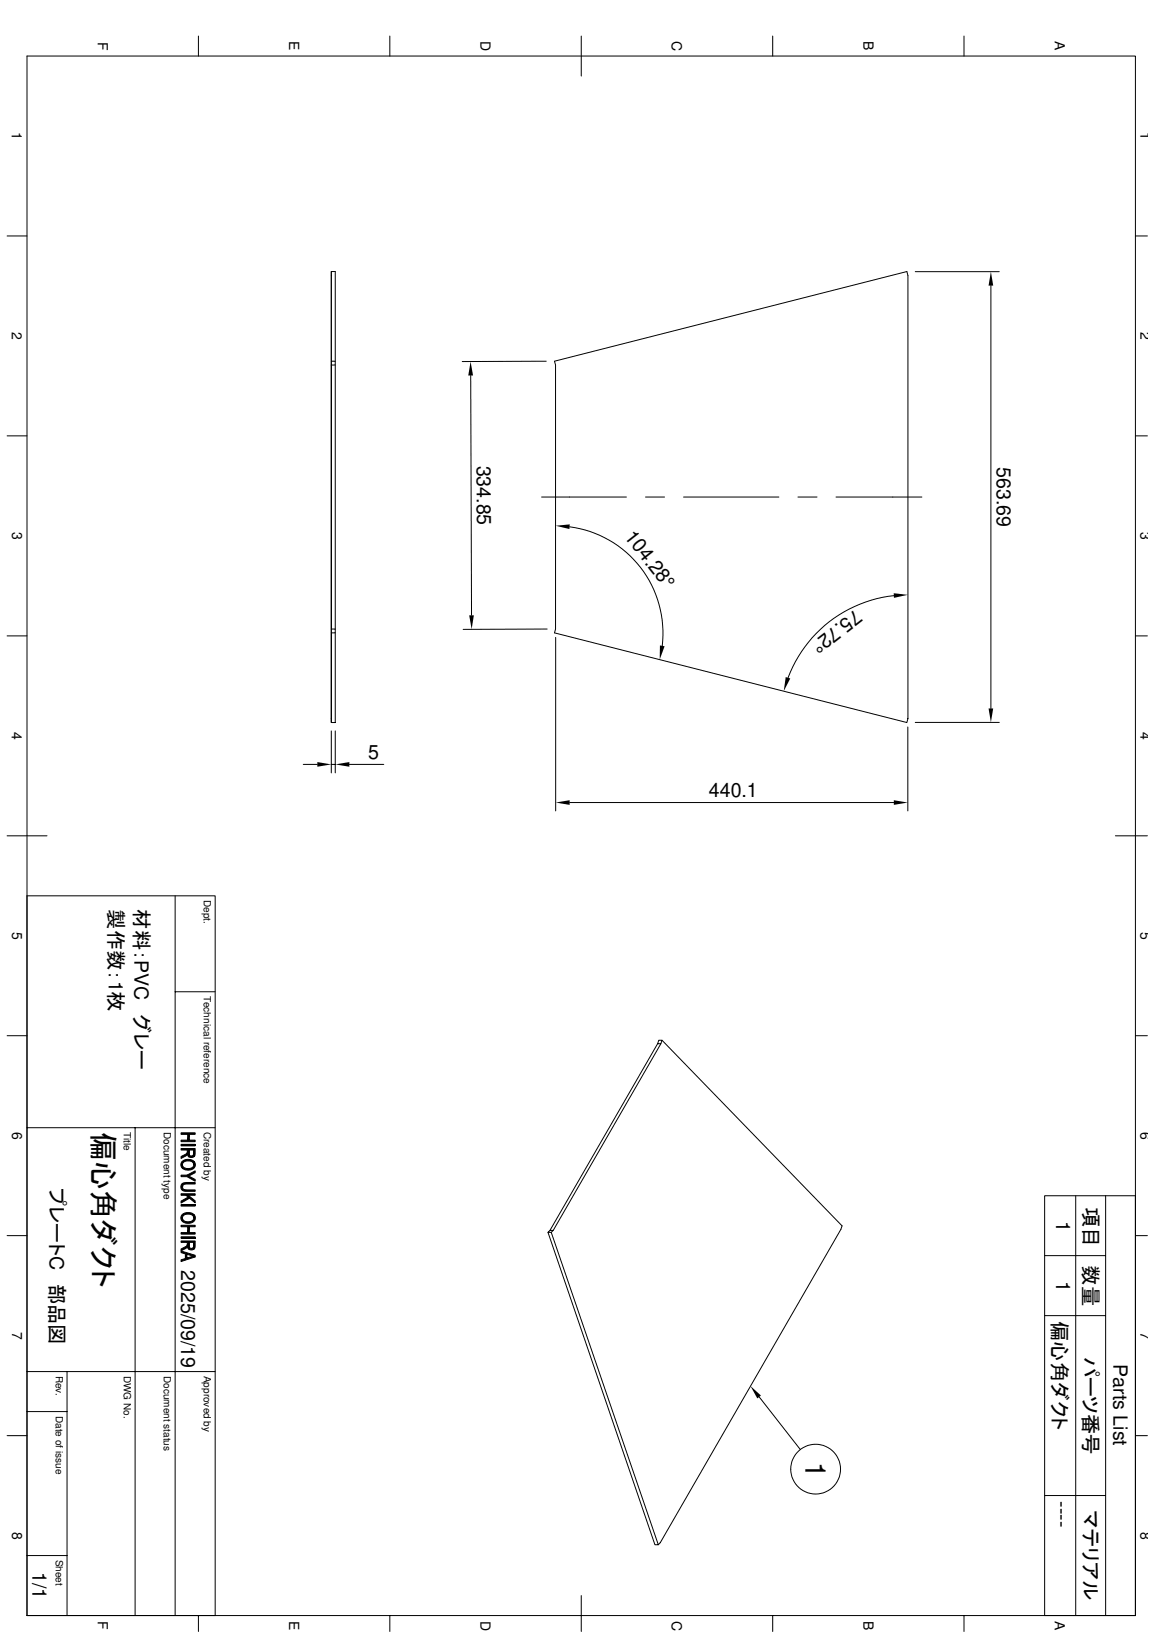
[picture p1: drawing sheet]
<svg xmlns="http://www.w3.org/2000/svg" width="210mm" height="297mm" viewBox="0 0 210 297" stroke-linecap="round" stroke-linejoin="round" font-family="sans-serif">
<g fill="none" stroke="#000" stroke-width=".18">
<path d="M4.9 10.2h201.6v283.8h-201.6zM36.1 6.6v3.6M70.9 6.6v3.6M105.7 6.6v7.2M140.5 6.6v3.6M175.3 6.6v3.6M1.3 42.9h3.6M60.3 50.1v-.7h.7v16.3M60.3 49.4v82.1M166.5 49.4h15.3M180.2 52v76.9M206.5 42.9h2.2"/>
<path d="M1.3 79.3h3.6M60.3 65.7h.7v.7h-.7zM61 66.4v48.1M85.6 68.3l.2 43.7M99.4 65.7l-15.3 .1M100.9 65.7l.1 .7zM100.9 65.7l64.1-16.3 .1 .7v80.7l-.1 .7-64.1-16.3M101 66.4v48.1zM206.5 79.3h2.2M98.5 90.5h15.4M103.6 95.9a19.5 19.5 0 0 1 16.9 21.6M117.4 90.5h3.5"/>
<path d="M124.3 90.5h17.4M145.1 90.5h3.5M152.1 90.5h15.6M1.3 115.7h3.6M60.3 114.5h.7v.7h-.7zM61 115.2v16.3h-.7v-.7M99.5 114.5l-15.3 .1M101 114.5l-.1 .7zM101.1 116v31.6M162.6 108.4a23.2 23.2 0 0 0-19.3 15M206.5 115.7h2.2M55.2 139.1h2.5"/>
<path d="M60.3 133v7.7M60.3 139.1h.7M61 133v7.7M63.5 139.1h6.3M165.1 132.3v15.3M166.5 131.5h15.3M1.3 152.1h7.3M103.6 146.1h59M202.9 152.1h5.8M4.9 163h34.2v131M31.9 163v131M1.3 188.5h3.6"/>
<path d="M31.9 180.5h7.2M119.6 190l-19.6 33.9M119.8 189.3h.6l-.2 .7h-.6zM120.2 190l-19.6 33.9M120.4 189.3l32.8 33.8-.2 .7-32.9 57-.4 .4h-.6l-19.4-56.9M206.5 188.5h2.2M4.9 205.3h34.2M24.6 205.3v88.7M32.9 207.5h1.2l.3-1v1h1.1v.3h-2.6zM32.9 206.2h2.6v.3h-1.1l-.3 1v-1h-1.2zM32.9 208.3h2.6v.3h-2.6zM32.9 210.5l1-.5 .2-.4v.5l-.1 .2-1.1 .5z"/>
<path d="M32.9 209h2.6l-.1 1.4-.1 .1-.1-1.2h-.8l-.1 1.2-.2-.4v-.8h-1.2zM32.9 213.9h1.1l1.5 .8v.3l-1.5-.8h-1.1zM32.9 218.6l1.3-.7 .3 .2-1.6 .9zM32.9 217.3h2.6v.3h-2.6zM32.9 219.2h2.6v.3h-2.6zM33.1 215.5l.1-.1v.6a.56 .56 0 0 0 .8 .6h1.5v.2h-1.5a.84 .84 0 0 1-1-.3 .84 .84 0 0 1 .1-1zM33.2 211.3l.7-.3 .7 .1 .7 .3-.1 .6a1.15 1.15 0 0 0-1.8-.4l-.2 .3v.7l-.3-.5v-.4zM33.2 212a1.16 1.16 0 0 0 2 .3l.1-.9 .2 .3v.6l-.4 .5-.5 .1h-.8l-.5-.2zM33.2 215.4l.7-.2h1.6v.3h-1.5a.58 .58 0 0 0-.8 .5zM33.8 217.6h.4l1.3 1v.3zM34 213.9l1.5-.8v.3l-1.2 .7zM34.4 209.3v.6a.42 .42 0 0 0 .4 .5 .42 .42 0 0 0 .4-.4l.1 .5-.4 .2-.5-.1z"/>
<path d="M195.7 217.6v76.4M201.1 217.6v76.4M1.3 224.9h3.6M32.9 224.3h1.2l.3-1v1h1.1v.3h-2.6zM32.9 223h2.6v.3h-1.1l-.3 1v-1h-1.2zM32.9 225.1h2.6v.3h-2.6zM32.9 227.3l1-.5 .2-.4v.5l-.2 .3-1 .5zM32.9 225.9h2.6l-.1 1.3-.1 .2-.1-1.3h-.8v1.3l-.3-.4v-.9h-1.2zM32.9 227.7l2.6 .8v.3l-1.5-.5-.3 .8v-.9l-.8-.2zM32.9 229.3l.8-.2 .3-.8v.7l1.2-.4 .3 .2-2.6 .8zM33.1 221.1l.6-.4h1l.6 .3-.1 .7a1.15 1.15 0 0 0-1.8-.4l-.2 .3v.7l-.1-.1a.83 .83 0 0 1 0-1.1zM33.2 221.7l.1 .3 .2 .2 .9 .2a.77 .77 0 0 0 .8-.7l.1-.7 .2 .4v.6l-.4 .4-.7 .3-.6-.1-.5-.2z"/>
<path d="M34.4 226.1v.6a.42 .42 0 0 0 .4 .5 .42 .42 0 0 0 .4-.4l.1 .6-.4 .1-.5-.1zM99.7 224.3l.3-.4h.6l-.3 .4zM100.3 224.3l19.4 56.9M190 228.5h11.1M190 239.5h11.1M206.5 224.9h2.2M4.9 256.9h7.3M4.9 249.6h34.2M12.2 249.6v44.4M138.1 254.3l7.5 9.5M1.3 261.3h3.6M190 272.2h11.1"/>
<path d="M206.5 261.3h2.2M4.9 283.1h7.3M36.1 294v2.9M70.9 294v2.9M105.7 290.4v6.5M140.5 294v2.9M175.3 294v2.9M190 294v-76.4h16.5v76.4"/>
<circle cx="148.4" cy="267.4" r="4.5"/>
</g>
<g fill="#000">
<path d="M180.2 49.4l.5 2.6h-.9zM85.6 65.8l.4 2.5h-.8zM101.1 95.7l2.5-.3v.9zM85.3 112h.9l-.4 2.5zM120 117.5l.9 .1-.9 2.5zM162.6 108l2.5 .3-2.5 .5zM57.7 138.7l2.6 .4-2.6 .5zM61 139.1l2.5-.4v.9zM142.9 123.2l.8 .3-1.1 2.3zM179.8 128.9h.9l-.5 2.6zM101.1 146.1l2.5-.5v.9zM162.6 145.6l2.5 .5-2.5 .4z"/>
<path d="M136.5 252.3l1.9 1.7-.6 .5z"/>
<path d="M32.9 210.5l1-.5 .2-.4v.5l-.1 .2-1.1 .5z" fill-rule="evenodd"/>
<path d="M32.9 218.6l1.3-.7 .3 .2-1.6 .9z" fill-rule="evenodd"/>
<path d="M34.4 209.3v.6a.42 .42 0 0 0 .4 .5 .42 .42 0 0 0 .4-.4l.1 .5-.4 .2-.5-.1z" fill-rule="evenodd"/>
<path d="M33.2 211.3l.7-.3 .7 .1 .7 .3-.1 .6a1.15 1.15 0 0 0-1.8-.4l-.2 .3v.7l-.3-.5v-.4z" fill-rule="evenodd"/>
<path d="M32.9 207.5h1.2l.3-1v1h1.1v.3h-2.6z" fill-rule="evenodd"/>
<path d="M32.9 206.2h2.6v.3h-1.1l-.3 1v-1h-1.2z" fill-rule="evenodd"/>
<path d="M32.9 209h2.6l-.1 1.4-.1 .1-.1-1.2h-.8l-.1 1.2-.2-.4v-.8h-1.2z" fill-rule="evenodd"/>
<path d="M34 213.9l1.5-.8v.3l-1.2 .7z" fill-rule="evenodd"/>
<path d="M32.9 213.9h1.1l1.5 .8v.3l-1.5-.8h-1.1z" fill-rule="evenodd"/>
<path d="M33.1 215.5l.1-.1v.6a.56 .56 0 0 0 .8 .6h1.5v.2h-1.5a.84 .84 0 0 1-1-.3 .84 .84 0 0 1 .1-1z" fill-rule="evenodd"/>
<path d="M33.2 215.4l.7-.2h1.6v.3h-1.5a.58 .58 0 0 0-.8 .5z" fill-rule="evenodd"/>
<path d="M33.8 217.6h.4l1.3 1v.3z" fill-rule="evenodd"/>
<path d="M32.9 217.3h2.6v.3h-2.6z" fill-rule="evenodd"/>
<path d="M33.2 212a1.16 1.16 0 0 0 2 .3l.1-.9 .2 .3v.6l-.4 .5-.5 .1h-.8l-.5-.2z" fill-rule="evenodd"/>
<path d="M32.9 227.3l1-.5 .2-.4v.5l-.2 .3-1 .5z" fill-rule="evenodd"/>
<path d="M33.1 221.1l.6-.4h1l.6 .3-.1 .7a1.15 1.15 0 0 0-1.8-.4l-.2 .3v.7l-.1-.1a.83 .83 0 0 1 0-1.1z" fill-rule="evenodd"/>
<path d="M34.4 226.1v.6a.42 .42 0 0 0 .4 .5 .42 .42 0 0 0 .4-.4l.1 .6-.4 .1-.5-.1z" fill-rule="evenodd"/>
<path d="M32.9 224.3h1.2l.3-1v1h1.1v.3h-2.6z" fill-rule="evenodd"/>
<path d="M32.9 223h2.6v.3h-1.1l-.3 1v-1h-1.2z" fill-rule="evenodd"/>
<path d="M32.9 225.9h2.6l-.1 1.3-.1 .2-.1-1.3h-.8v1.3l-.3-.4v-.9h-1.2z" fill-rule="evenodd"/>
<path d="M32.9 227.7l2.6 .8v.3l-1.5-.5-.3 .8v-.9l-.8-.2z" fill-rule="evenodd"/>
<path d="M32.9 229.3l.8-.2 .3-.8v.7l1.2-.4 .3 .2-2.6 .8z" fill-rule="evenodd"/>
<path d="M33.2 221.7l.1 .3 .2 .2 .9 .2a.77 .77 0 0 0 .8-.7l.1-.7 .2 .4v.6l-.4 .4-.7 .3-.6-.1-.5-.2z" fill-rule="evenodd"/>
</g>
<path d="M32.9 208.4h2.6M32.9 219.4h2.6M32.9 225.2h2.6" fill="none" stroke="#000" stroke-width=".28"/>
<text font-size="5.3" x="16.9" y="206" transform="rotate(90 16.9 206)">偏心角ダクト</text>
<text font-size="5.1" x="146.5" y="266.2" transform="rotate(90 146.5 266.2)">1</text>
<g font-size="3.7">
<text x="19.8" y="163" transform="rotate(90 19.8 163)">製作数：1枚</text>
<text x="24.5" y="163" transform="rotate(90 24.5 163)">材料：PVC　グレー</text>
<text x="9" y="216.2" transform="rotate(90 9 216.2)">プレートC　部品図</text>
<text x="197.1" y="219.7" transform="rotate(90 197.1 219.7)">項目</text>
<text x="197.1" y="230.3" transform="rotate(90 197.1 230.3)">数量</text>
<text x="191.5" y="240.4" transform="rotate(90 191.5 240.4)">偏心角ダクト</text>
<text x="197.1" y="246.9" transform="rotate(90 197.1 246.9)">パーツ番号</text>
<text x="197.1" y="274.9" transform="rotate(90 197.1 274.9)">マテリアル</text>
</g>
<g font-size="3.6">
<text x="86.7" y="84.7" transform="rotate(90 86.7 84.7)">334.85</text>
<text x="181.3" y="85" transform="rotate(90 181.3 85)">563.69</text>
<text x="113.5" y="97.7" transform="rotate(52 113.5 97.7)">104.28°</text>
<text x="155.5" y="110.8" transform="rotate(142 155.5 110.8)">75.72°</text>
<text x="67" y="138.1">5</text>
<text x="128.9" y="145">440.1</text>
<text x="192.1" y="222.2" transform="rotate(90 192.1 222.2)">1</text>
<text x="32.9" y="231.1" transform="rotate(90 32.9 231.1)">2025/09/19</text>
<text x="192.1" y="233.2" transform="rotate(90 192.1 233.2)">1</text>
<text x="202.6" y="248.3" transform="rotate(90 202.6 248.3)">Parts List</text>
<text x="192" y="273.2" transform="rotate(90 192 273.2)">----</text>
<text x="5.9" y="286.1" transform="rotate(90 5.9 286.1)">1/1</text>
</g>
<g font-size="2.5">
<text x="17.8" y="7.6" transform="rotate(90 17.8 7.6)">F</text>
<text x="52.6" y="7.5" transform="rotate(90 52.6 7.5)">E</text>
<text x="87.4" y="7.5" transform="rotate(90 87.4 7.5)">D</text>
<text x="122.2" y="7.5" transform="rotate(90 122.2 7.5)">C</text>
<text x="157" y="7.5" transform="rotate(90 157 7.5)">B</text>
<text x="191.9" y="7.5" transform="rotate(90 191.9 7.5)">A</text>
<text x="2.2" y="24" transform="rotate(90 2.2 24)">1</text>
<text x="207.4" y="24" transform="rotate(90 207.4 24)">1</text>
<text x="2.2" y="60.4" transform="rotate(90 2.2 60.4)">2</text>
<text x="207.4" y="60.4" transform="rotate(90 207.4 60.4)">2</text>
<text x="2.2" y="96.8" transform="rotate(90 2.2 96.8)">3</text>
<text x="207.5" y="96.8" transform="rotate(90 207.5 96.8)">3</text>
<text x="2.2" y="133.2" transform="rotate(90 2.2 133.2)">4</text>
<text x="207.4" y="133.2" transform="rotate(90 207.4 133.2)">4</text>
<text x="2.2" y="169.6" transform="rotate(90 2.2 169.6)">5</text>
<text x="207.5" y="169.6" transform="rotate(90 207.5 169.6)">5</text>
<text x="2.2" y="206" transform="rotate(90 2.2 206)">6</text>
<text x="207.5" y="206" transform="rotate(90 207.5 206)">6</text>
<text x="2.2" y="242.4" transform="rotate(90 2.2 242.4)">7</text>
<text x="207.5" y="242.4" transform="rotate(90 207.5 242.4)">7</text>
<text x="2.2" y="278.8" transform="rotate(90 2.2 278.8)">8</text>
<text x="207.5" y="278.8" transform="rotate(90 207.5 278.8)">8</text>
<text x="17.8" y="295.1" transform="rotate(90 17.8 295.1)">F</text>
<text x="52.6" y="295" transform="rotate(90 52.6 295)">E</text>
<text x="87.4" y="295" transform="rotate(90 87.4 295)">D</text>
<text x="122.2" y="295" transform="rotate(90 122.2 295)">C</text>
<text x="157" y="295" transform="rotate(90 157 295)">B</text>
<text x="191.9" y="295" transform="rotate(90 191.9 295)">A</text>
</g>
<g font-size="1.8">
<text x="37.1" y="163.8" transform="rotate(90 37.1 163.8)">Dept.</text>
<text x="37.1" y="181.2" transform="rotate(90 37.1 181.2)">Technical reference</text>
<text x="22.5" y="206" transform="rotate(90 22.5 206)">Title</text>
<text x="29.8" y="206" transform="rotate(90 29.8 206)">Document type</text>
<text x="37.1" y="206" transform="rotate(90 37.1 206)">Created by</text>
<text x="10.2" y="250.4" transform="rotate(90 10.2 250.4)">Rev.</text>
<text x="22.5" y="250.4" transform="rotate(90 22.5 250.4)">DWG No.</text>
<text x="29.8" y="250.4" transform="rotate(90 29.8 250.4)">Document status</text>
<text x="37.1" y="250.4" transform="rotate(90 37.1 250.4)">Approved by</text>
<text x="10.2" y="257.7" transform="rotate(90 10.2 257.7)">Date of issue</text>
<text x="10.2" y="283.9" transform="rotate(90 10.2 283.9)">Sheet</text>
</g>
</svg>
